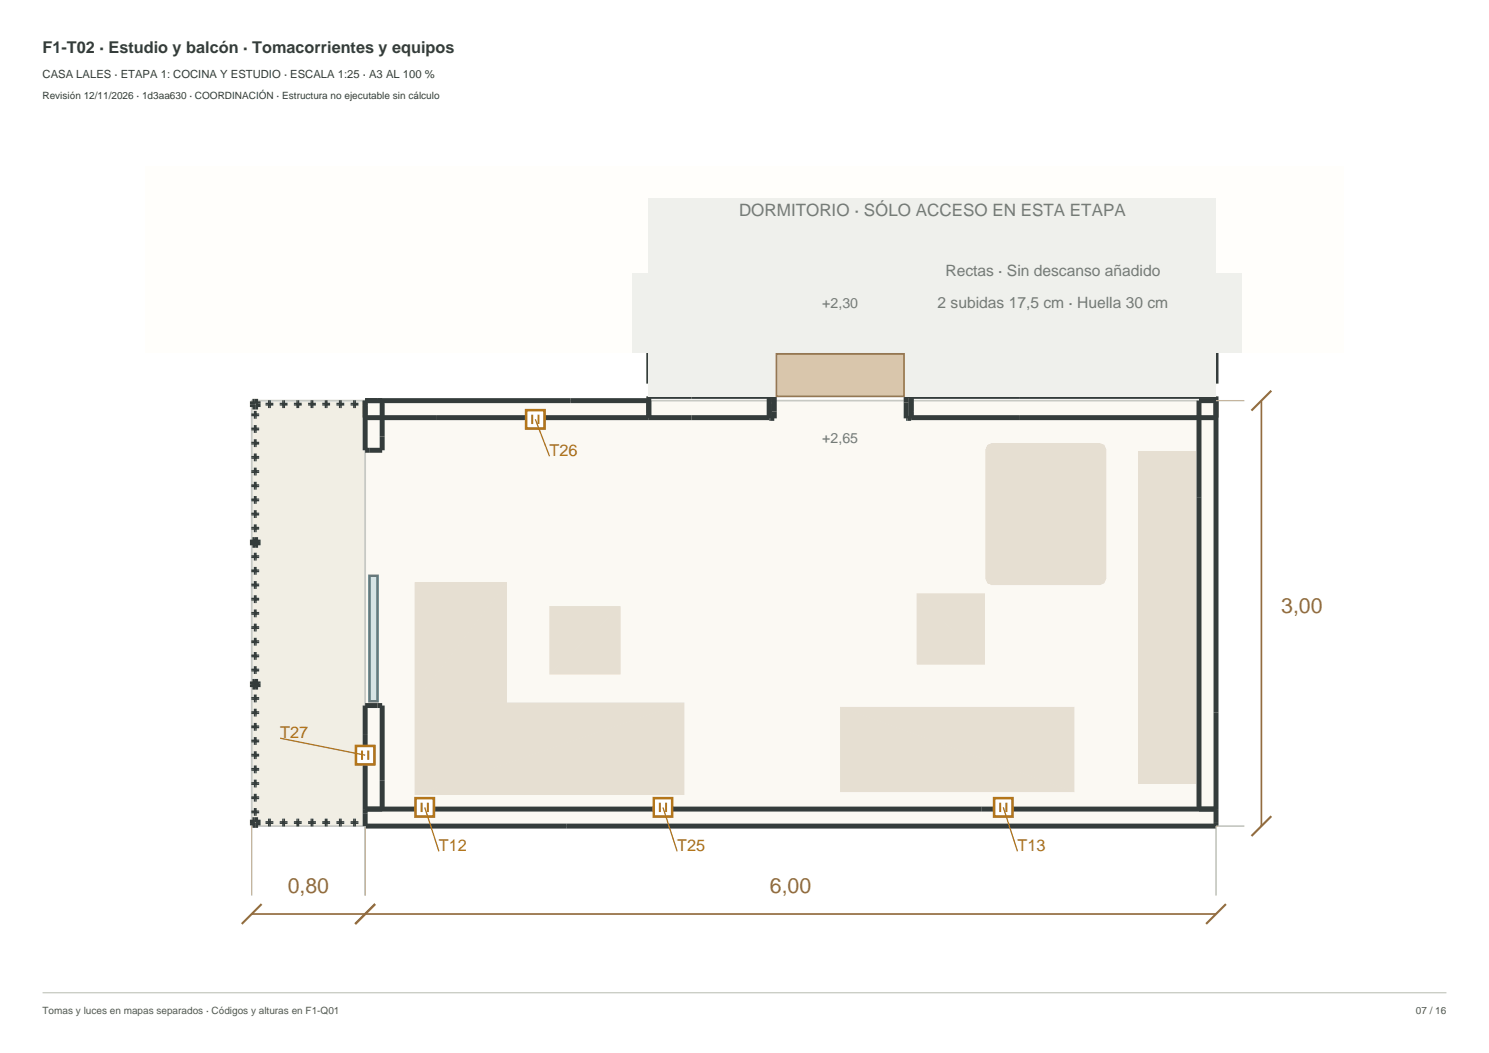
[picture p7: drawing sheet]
<svg xmlns="http://www.w3.org/2000/svg" width="420mm" height="297mm" viewBox="0 0 420 297" stroke-linecap="round" stroke-linejoin="round" font-family="sans-serif">
<path d="M103 113h240v120h-240z" fill-rule="evenodd" fill="#fbf9f3" stroke="#c7c9c3" stroke-width=".48"/>
<path d="M71 113h32v120h-32z" fill-rule="evenodd" fill="#f1eee4" stroke="#c7c9c3" stroke-width=".48"/>
<g fill="#e6dfd2">
<path d="M117 224.2l76-26v26z"/>
<path d="M117 198.2h76l-76 26z"/>
<path d="M143 164.2v34h-26z"/>
<path d="M117 164.2h26l-26 34z"/>
<path d="M237 199.4l66 24h-66z"/>
<path d="M237 199.4h66v24z"/>
<path d="M155 190.2l20-19.2v19.2z"/>
<path d="M155 171h20l-20 19.2z"/>
<path d="M258.6 167.4l19.2 20h-19.2z"/>
<path d="M258.6 167.4h19.2v20z"/>
<path d="M138.6 201.8v20h-19.2z"/>
<path d="M119.4 201.8h19.2l-19.2 20z"/>
<path d="M321.2 127.4h16v93.6z"/>
<path d="M321.2 127.4l16 93.6h-16z"/>
<path d="M278.5 125.5l1.3-.5-1.8 1.8z"/>
<path d="M279.8 125h30.4l-32.2 1.8z"/>
<path d="M310.2 125l1.3 .5 .5 1.3z"/>
<path d="M278 126.8l32.2-1.8 1.8 1.8z"/>
<path d="M278 163.2l1.8 1.8-1.3-.5z"/>
<path d="M278 126.8l34 36.4h-34z"/>
<path d="M278 126.8h34v36.4z"/>
<path d="M278 163.2l32.2 1.8h-30.4z"/>
<path d="M278 163.2h34l-1.8 1.8z"/>
<path d="M312 163.2l-.5 1.3-1.3 .5z"/>
<path d="M278 126.8l1.8-1.8h30.4z"/>
<path d="M279.5 129.9l1.3-.5-1.8 1.8z"/>
<path d="M300.8 129.4l1.3 .5 .5 1.3z"/>
<path d="M280.8 129.4h20l1.8 1.8z"/>
<path d="M280.8 129.4l21.8 1.8h-23.6z"/>
<path d="M279 158.8l1.8 1.8-1.3-.5z"/>
<path d="M279 131.2l23.6 27.6h-23.6z"/>
<path d="M279 131.2h23.6v27.6z"/>
<path d="M279 158.8l21.8 1.8h-20z"/>
<path d="M279 158.8h23.6l-1.8 1.8z"/>
<path d="M302.6 158.8l-.5 1.3-1.3 .5z"/>
<path d="M300.8 160.6l1.8-1.8-.5 1.3z"/>
<path d="M302.5 129.5l1.3-.5-1.8 1.8z"/>
<path d="M302 130.8l1.8-1.8h5.6z"/>
<path d="M309.4 129l1.3 .5 .5 1.3z"/>
<path d="M302 130.8l7.4-1.8 1.8 1.8z"/>
<path d="M302 130.8h9.2l-9.2 28.4z"/>
<path d="M302 159.2l1.8 1.8-1.3-.5z"/>
<path d="M303.8 161l7.4-1.8-1.8 1.8z"/>
<path d="M311.2 130.8v28.4h-9.2z"/>
<path d="M302 159.2h9.2l-7.4 1.8z"/>
<path d="M309.4 161l1.8-1.8-.5 1.3z"/>
<path d="M279.3 125.5l1.1-.5-1.6 1.6z"/>
<path d="M280.4 125l-1.6 3.2v-1.6z"/>
<path d="M278.8 128.2l1.6 1.6-1.1-.5z"/>
<path d="M280.4 125v4.8l-1.6-1.6z"/>
<path d="M309.6 125l1.1 .5 .5 1.1z"/>
<path d="M280.4 125h29.2v4.8z"/>
<path d="M280.4 125l29.2 4.8h-29.2z"/>
<path d="M309.6 125l1.6 1.6v1.6z"/>
<path d="M309.6 125l1.6 3.2-1.6 1.6z"/>
<path d="M309.6 129.8l1.6-1.6-.5 1.1z"/>
<path d="M279.3 160.7l1.1-.5-1.6 1.6z"/>
<path d="M278.8 163.4l1.6 1.6-1.1-.5z"/>
<path d="M278.8 161.8l1.6 3.2-1.6-1.6z"/>
<path d="M278.8 161.8l1.6-1.6v4.8z"/>
<path d="M309.6 160.2l1.1 .5 .5 1.1z"/>
<path d="M280.4 160.2h29.2v4.8z"/>
<path d="M280.4 160.2l29.2 4.8h-29.2z"/>
<path d="M309.6 160.2l1.6 1.6-1.6 3.2z"/>
<path d="M311.2 161.8v1.6l-1.6 1.6z"/>
<path d="M311.2 163.4l-.5 1.1-1.1 .5z"/>
</g>
<g fill="none" stroke="#343c3b" stroke-width="1.4" stroke-linecap="butt">
<path d="M343 47v61.2h-4.8v-61.2M183 82h4.8v26.2h-4.8zM71.2 113.2h1.6v1.6h-1.6zM71.6 116.6h.8v.8h-.8zM75.6 113.6h.8v.8h-.8zM79.6 113.6h.8v.8h-.8zM83.6 113.6h.8v.8h-.8zM87.6 113.6h.8v.8h-.8zM91.6 113.6h.8v.8h-.8zM95.6 113.6h.8v.8h-.8zM99.6 113.6h.8v.8h-.8zM103 117.8h114"/>
<path d="M107.8 113v14h-4.8v-14h80M217 111.8h-34v6M217 111.6h1.4v6.4h-1.4zM255.6 111.6h1.4v6.4h-1.4zM257 111.8h86v121.2h-240v-34h4.8v29.2M257 117.8h86M343 113h-4.8v115.2M71.6 120.6h.8v.8h-.8zM71.6 124.6h.8v.8h-.8zM71.6 128.6h.8v.8h-.8zM71.6 132.6h.8v.8h-.8zM71.6 136.6h.8v.8h-.8z"/>
<path d="M71.2 152.2h1.6v1.6h-1.6zM71.6 140.6h.8v.8h-.8zM71.6 144.6h.8v.8h-.8zM71.6 148.6h.8v.8h-.8zM71.6 152.6h.8v.8h-.8zM71.6 156.6h.8v.8h-.8zM71.6 160.6h.8v.8h-.8zM71.6 164.6h.8v.8h-.8zM71.6 168.6h.8v.8h-.8zM71.6 172.6h.8v.8h-.8zM71.6 176.6h.8v.8h-.8zM71.2 192.2h1.6v1.6h-1.6z"/>
<path d="M71.6 180.6h.8v.8h-.8zM71.6 184.6h.8v.8h-.8zM71.6 188.6h.8v.8h-.8zM71.6 192.6h.8v.8h-.8zM71.6 196.6h.8v.8h-.8zM71.6 200.6h.8v.8h-.8zM71.6 204.6h.8v.8h-.8zM71.6 208.6h.8v.8h-.8zM71.6 212.6h.8v.8h-.8zM71.6 216.6h.8v.8h-.8zM71.2 231.2h1.6v1.6h-1.6zM71.6 228.6h.8v.8h-.8z"/>
<path d="M71.6 220.6h.8v.8h-.8zM71.6 224.6h.8v.8h-.8zM75.6 231.6h.8v.8h-.8zM79.6 231.6h.8v.8h-.8zM83.6 231.6h.8v.8h-.8zM87.6 231.6h.8v.8h-.8zM91.6 231.6h.8v.8h-.8zM95.6 231.6h.8v.8h-.8zM99.6 231.6h.8v.8h-.8zM103 228.2h240"/>
</g>
<path d="M104.2 162.4h2.3v35.4h-2.3z" fill-rule="evenodd" fill="#d1e4e7" stroke="#52818d" stroke-width=".72" stroke-linecap="butt"/>
<path d="M41 47h338v52.6h-338z" fill-rule="evenodd" fill="#fffefb"/>
<path d="M178.2 77.2h172v22.4h-172z" fill-rule="evenodd" fill="#eff0ec"/>
<path d="M183 99.6h160" fill="none" stroke="#b2b7b0" stroke-width=".48"/>
<path d="M183 55.8h160v56h-160z" fill-rule="evenodd" fill="#eff0ec"/>
<path d="M219 99.8h36v12h-36z" fill-rule="evenodd" fill="#d9c6ac" stroke="#8e7759" stroke-width=".48"/>
<path d="M343 113h8M71 233v19.6M103 233v19.6M351 233h-8v19.6" fill="none" stroke="#bdb3a4" stroke-width=".36"/>
<path d="M355.8 113v120M71 257.8h272" fill="none" stroke="#936c40" stroke-width=".48"/>
<path d="M358.6 110.2l-5.6 5.6M358.6 230.2l-5.6 5.6M73.8 255l-5.6 5.6M105.8 255l-5.6 5.6M345.8 255l-5.6 5.6" fill="none" stroke="#936c40" stroke-width=".6"/>
<path d="M117.2 225.1h5.2v5.2h-5.2z" fill-rule="evenodd" fill="#fff" stroke="#b47518" stroke-width=".72" stroke-linecap="butt"/>
<path d="M118.9 226.4v2.6M120.7 226.4v2.6" fill="none" stroke="#b47518" stroke-width=".56"/>
<path d="M119.8 227.7l4 12.4" fill="none" stroke="#b47518" stroke-width=".36"/>
<path d="M184.4 225.1h5.2v5.2h-5.2z" fill-rule="evenodd" fill="#fff" stroke="#b47518" stroke-width=".72" stroke-linecap="butt"/>
<path d="M186.1 226.4v2.6M187.9 226.4v2.6" fill="none" stroke="#b47518" stroke-width=".56"/>
<path d="M187 227.7l4 12.4" fill="none" stroke="#b47518" stroke-width=".36"/>
<path d="M280.4 225.1h5.2v5.2h-5.2z" fill-rule="evenodd" fill="#fff" stroke="#b47518" stroke-width=".72" stroke-linecap="butt"/>
<path d="M282.1 226.4v2.6M283.9 226.4v2.6" fill="none" stroke="#b47518" stroke-width=".56"/>
<path d="M283 227.7l4 12.4" fill="none" stroke="#b47518" stroke-width=".36"/>
<path d="M148.4 115.7h5.2v5.2h-5.2z" fill-rule="evenodd" fill="#fff" stroke="#b47518" stroke-width=".72" stroke-linecap="butt"/>
<path d="M150.1 117v2.6M151.9 117v2.6" fill="none" stroke="#b47518" stroke-width=".56"/>
<path d="M151 118.3l4 10.4" fill="none" stroke="#b47518" stroke-width=".36"/>
<path d="M100.4 210.4h5.2v5.2h-5.2z" fill-rule="evenodd" fill="#fff" stroke="#b47518" stroke-width=".72" stroke-linecap="butt"/>
<path d="M102.1 211.7v2.6M103.9 211.7v2.6" fill="none" stroke="#b47518" stroke-width=".56"/>
<path d="M79 208.2l24 4.8" fill="none" stroke="#b47518" stroke-width=".36"/>
<path d="M12 280h396" fill="none" stroke="#c6c9c0" stroke-width=".35"/>
<g font-size="6" fill="#936c40">
<text x="361.4" y="173">3,00</text>
<text x="81.2" y="251.8">0,80</text>
<text x="217.2" y="251.8">6,00</text>
</g>
<text font-size="4.8" fill="#747c76" x="208.5" y="61">DORMITORIO · SÓLO ACCESO EN ESTA ETAPA</text>
<text font-size="4.6" fill="#343c3b" x="12" y="15">F1-T02 · Estudio y balcón · Tomacorrientes y equipos</text>
<g font-size="4.6" fill="#b47518">
<text x="155" y="128.7">T26</text>
<text x="79" y="208.2">T27</text>
<text x="123.8" y="240.1">T12</text>
<text x="191" y="240.1">T25</text>
<text x="287" y="240.1">T13</text>
</g>
<g font-size="4.4" fill="#747c76">
<text x="266.7" y="77.8">Rectas · Sin descanso añadido</text>
<text x="264.5" y="87">2 subidas 17,5 cm · Huella 30 cm</text>
</g>
<g font-size="4" fill="#747c76">
<text x="231.9" y="87">+2,30</text>
<text x="231.9" y="125">+2,65</text>
</g>
<text font-size="3.2" fill="#343c3b" x="12" y="22">CASA LALES · ETAPA 1: COCINA Y ESTUDIO · ESCALA 1:25 · A3 AL 100 %</text>
<text font-size="2.8" fill="#343c3b" x="12" y="28">Revisión 12/11/2026 · 1d3aa630 · COORDINACIÓN · Estructura no ejecutable sin cálculo</text>
<g font-size="2.8" fill="#515950">
<text x="12" y="286">Tomas y luces en mapas separados · Códigos y alturas en F1-Q01</text>
<text x="399.4" y="286">07 / 16</text>
</g>
</svg>
